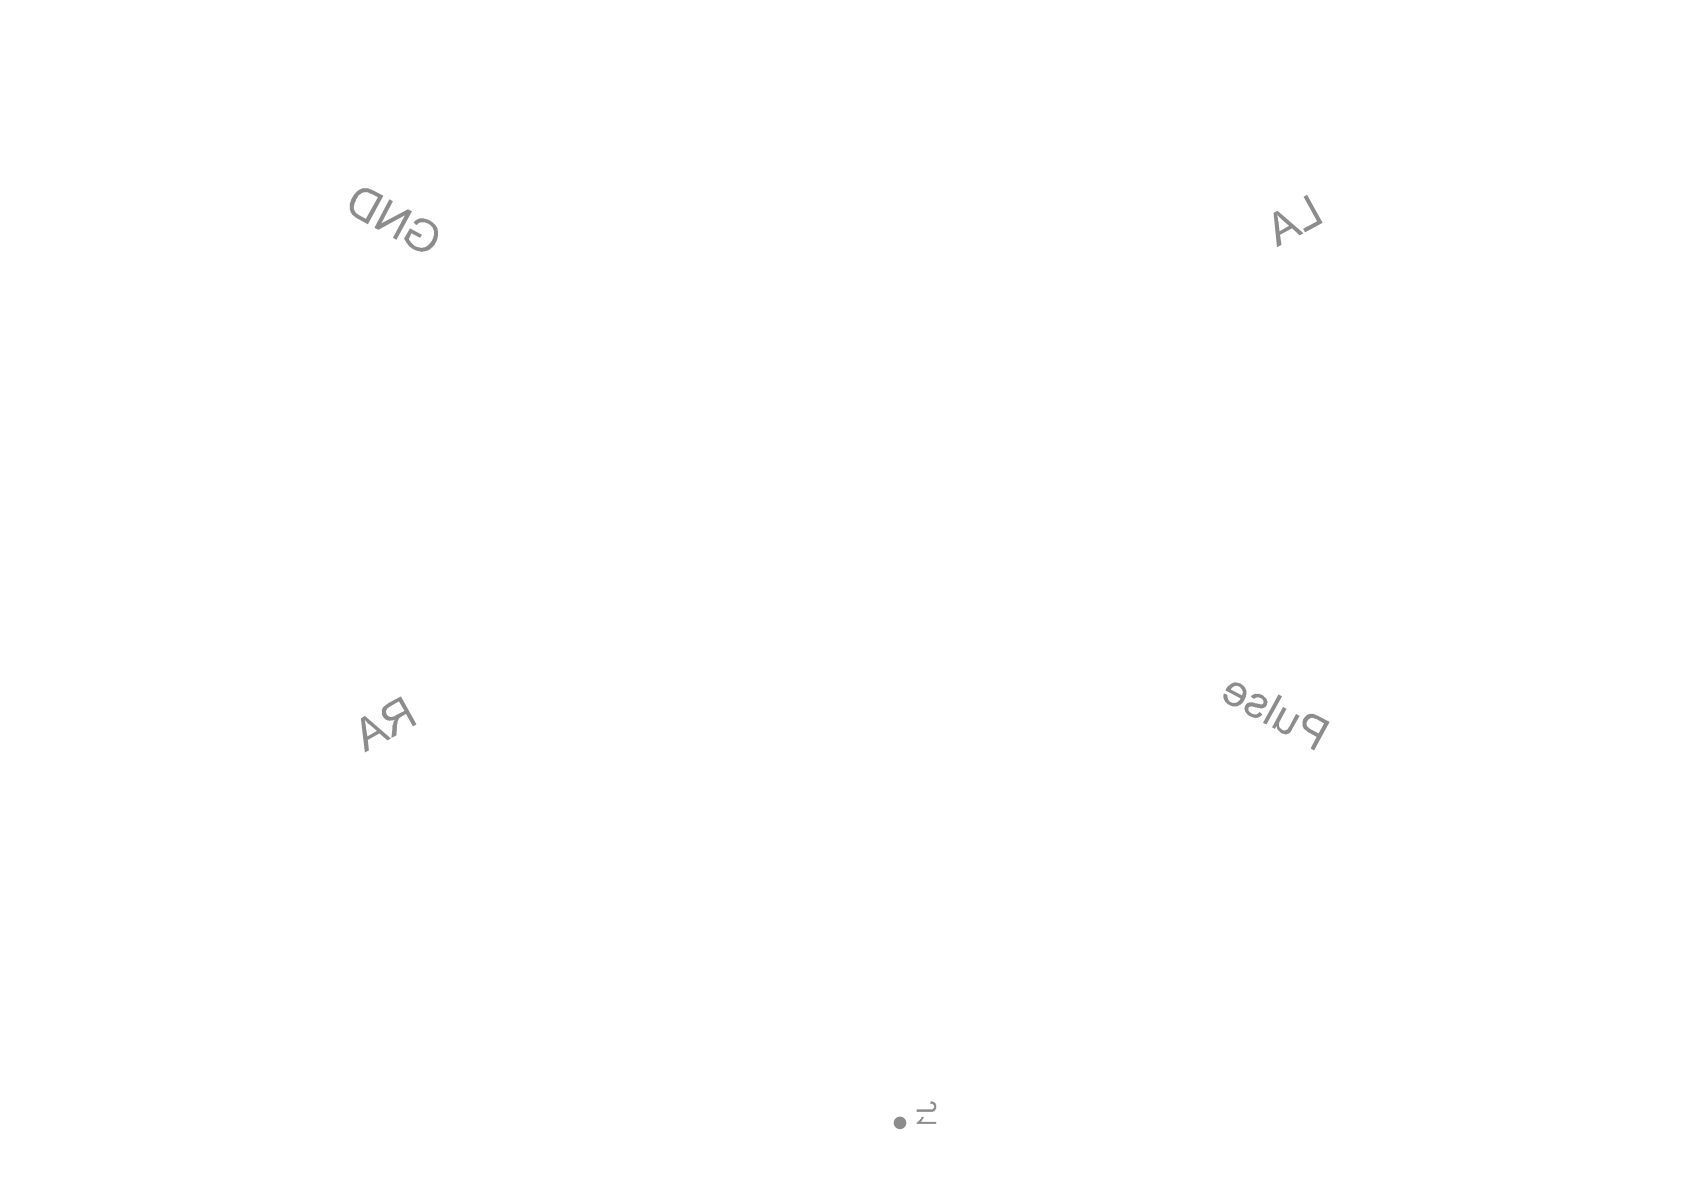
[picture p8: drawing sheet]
<svg xmlns="http://www.w3.org/2000/svg" width="297mm" height="210mm" viewBox="0 0 297 210" stroke-linecap="round" stroke-linejoin="round" font-family="sans-serif">
<g fill="#8c8c8c">
<path d="M161.7 195.7h2.4a.52 .52 0 0 0 .7-.5 .52 .52 0 0 0-.7-.5l.1-.4a.93 .93 0 0 1 .9 .9 .93 .93 0 0 1-1 .9h-2.4z"/>
<path d="M162.5 197.1l.4-.1-.4 .9h2.6v.3h-3.4v-.2l.4-.3z"/>
<path d="M229.9 34.7l.7-.3 2.7 4.9-3.1 1.7-.4-.6 2.5-1.4z"/>
<path d="M225.3 37.9l2.1 1.9-1.7 1-.2-1.8zM224.6 37.5l.7 6.1 .7-.4-.2-1.8 2.1-1.1 1.3 1.2 .7-.3-4.6-4z"/>
</g>
<circle cx="158.7" cy="198.1" r=".53" fill="none" stroke="#8c8c8c" stroke-width="1.1"/>
<text font-size="14.1" fill="#8c8c8c" x="215.5" y="128.3">COPulse</text>
<text font-size="13.1" fill="#8c8c8c" x="60" y="40.8">COGND</text>
<text font-size="9.9" fill="#8c8c8c" x="62.1" y="129.6">CORA</text>
</svg>
